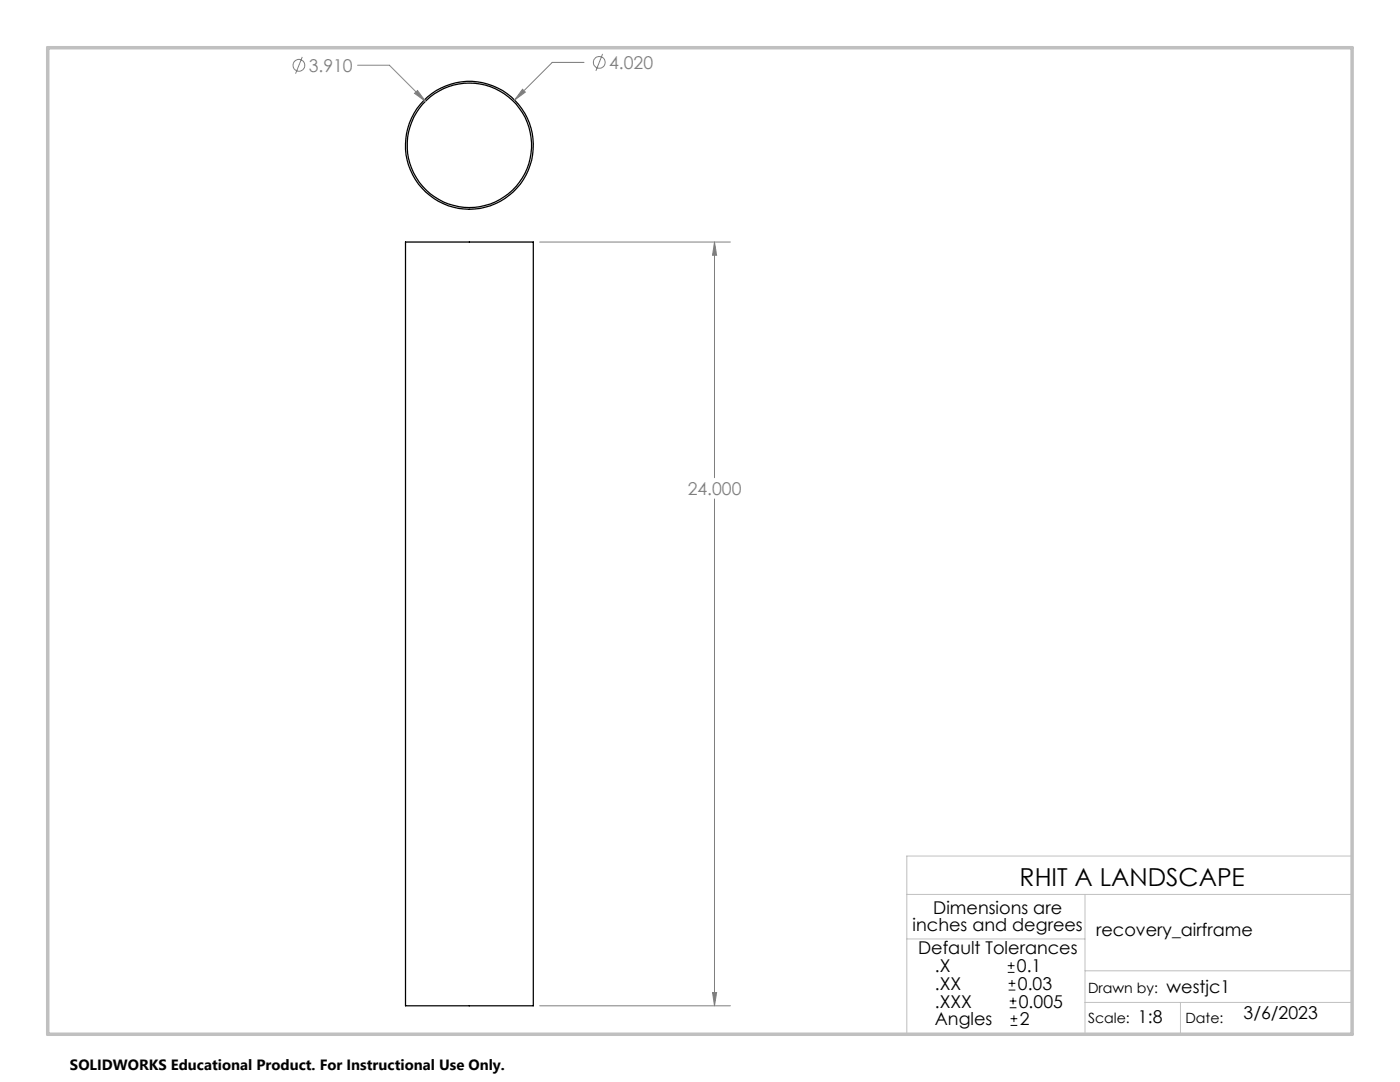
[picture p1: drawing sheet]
<svg xmlns="http://www.w3.org/2000/svg" width="279mm" height="216mm" viewBox="0 0 279 216" stroke-linecap="round" stroke-linejoin="round" font-family="sans-serif">
<g fill="none" stroke="#000" stroke-width=".25">
<path d="M80.9 48.3h25.5v152.4h-25.5z"/>
<circle cx="93.7" cy="29" r="12.8"/>
<circle cx="93.7" cy="29" r="12.4"/>
</g>
<g fill="none" stroke="#808080" stroke-width=".2">
<path d="M60.3 11.4l-1.3 3.3M71.4 13h6.3l7.2 7.2M82.7 18.6l.6-.5 1.6 2.1zM104.3 17.8l.5 .6-2.1 1.6zM116.6 12.5h-6.4l-7.5 7.5M120.3 10.8l-1.4 3.3M107.7 48.3h38.1M142.6 48.3v47M142.6 48.3l.4 2.6h-.8zM142.6 99.6v101.1M142.2 198h.8l-.4 2.7zM107.7 200.7h38.1"/>
<circle cx="59.7" cy="13" r="1.17"/>
<circle cx="119.6" cy="12.5" r="1.19"/>
</g>
<path d="M201.1 194h1.4M201.1 192.7h1.4M201.3 197.6h1.3M201.3 196.2h1.3M201.5 199.7h1.3M201.8 192v1.4M202 195.5v1.4M202.2 199.1v1.3M201.5 201.1h1.3M201.7 204.6h1.3M201.7 203.3h1.3M202.4 202.6v1.3" fill="none" stroke="#000" stroke-width=".2"/>
<path d="M181 178.5h88.8M181 170.8h88.8v35.6h-88.8zM216.5 178.5v27.9M181 187.4h35.5M216.5 193.7h53.3M216.5 200h53.3M235.6 200v6.4" fill="none" stroke="#c0c0c0" stroke-width=".2"/>
<path d="M9.5 9.5h260.3v196.9h-260.3z" fill="none" stroke="#c0c0c0" stroke-width=".7"/>
<path d="M142.2 198h.8l-.4 2.7zM142.6 48.3l.4 2.6h-.8zM104.3 17.8l-1.6 2.2 2.1-1.6zM82.7 18.6l2.2 1.6-1.6-2.1z" fill="#808080"/>
<text font-size="4.9" x="203.5" y="176.7">RHIT A LANDSCAPE</text>
<g font-size="3.5" fill="#808080">
<text x="61.6" y="14.4">3.910</text>
<text x="121.6" y="13.8">4.020</text>
<text x="137.2" y="98.8">24.000</text>
</g>
<g font-size="3.5">
<text x="182.1" y="185.9">inches and degrees</text>
<text x="186.3" y="182.3">Dimensions are</text>
<text x="183.2" y="190.3">Default Tolerances</text>
<text x="218.8" y="186.8">recovery_airframe</text>
<text x="186.6" y="194">.X</text>
<text x="186.6" y="197.5">.XX</text>
<text x="202.9" y="194">0.1</text>
<text x="203.1" y="197.5">0.03</text>
<text x="186.6" y="201.1">.XXX</text>
<text x="203.3" y="201.1">0.005</text>
<text x="232.8" y="198.1">westjc1</text>
<text x="248.2" y="203.3">3/6/2023</text>
<text x="186.6" y="204.6">Angles</text>
<text x="203.5" y="204.6">2</text>
<text x="227.1" y="204.1">1:8</text>
</g>
<text font-size="3" x="14" y="213.5">SOLIDWORKS Educational Product. For Instructional Use Only.</text>
<g font-size="2.8">
<text x="217.2" y="198.1">Drawn by:</text>
<text x="217.2" y="204.1">Scale:</text>
<text x="236.6" y="204.1">Date:</text>
</g>
</svg>
